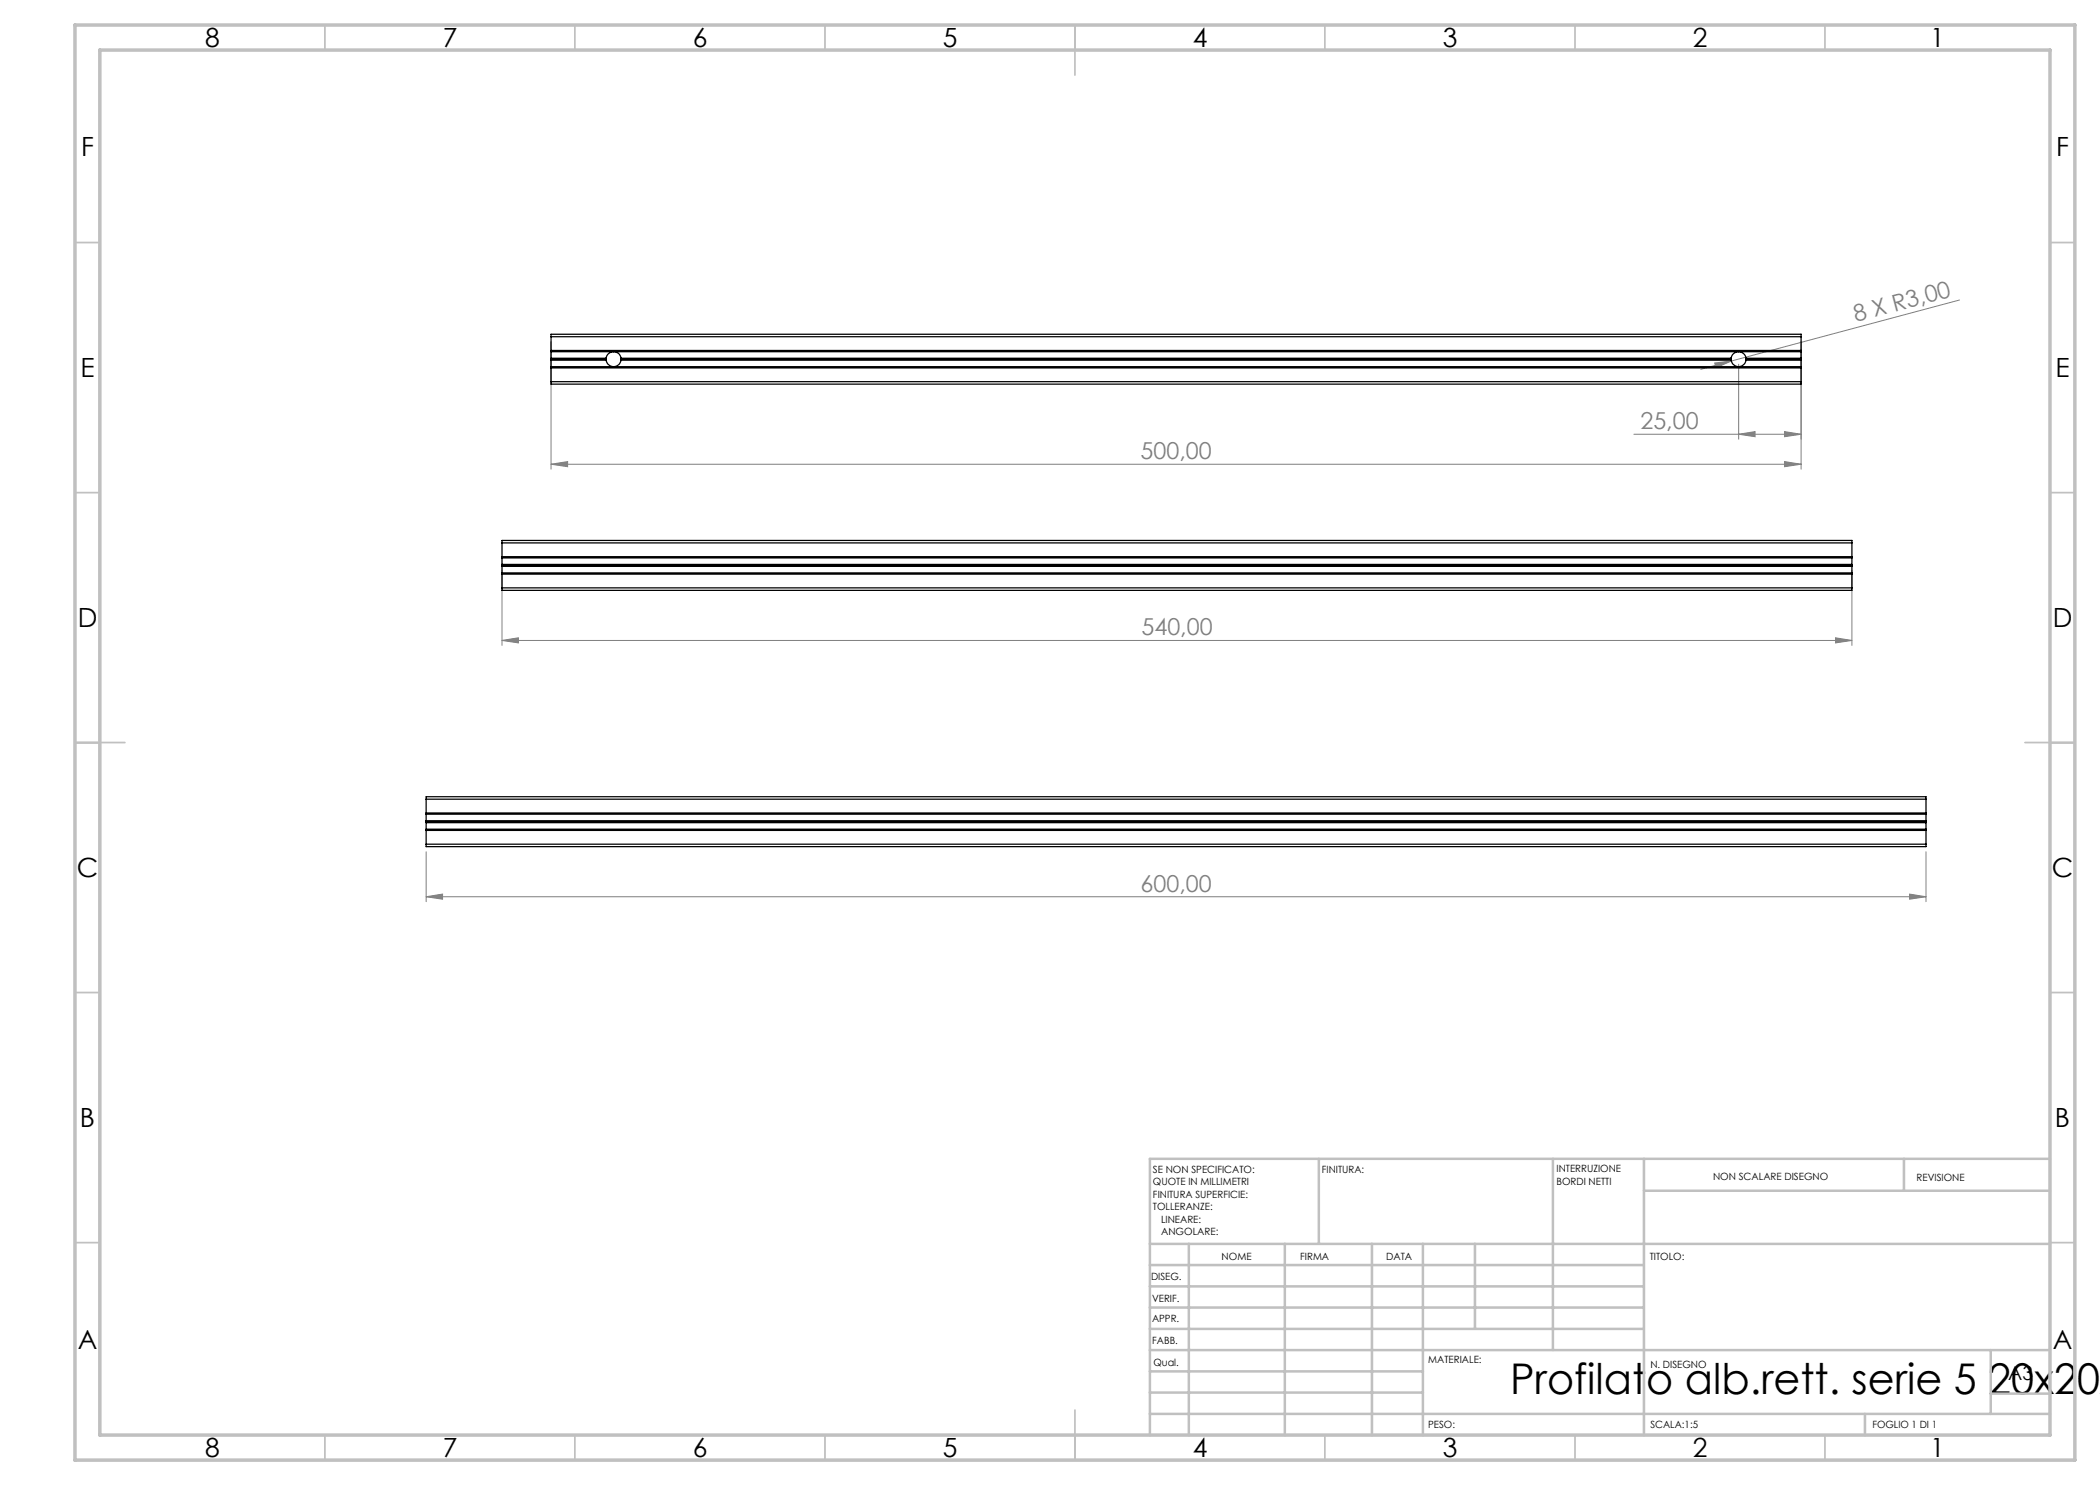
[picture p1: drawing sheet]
<svg xmlns="http://www.w3.org/2000/svg" width="420mm" height="297mm" viewBox="0 0 420 297" stroke-linecap="round" stroke-linejoin="round" font-family="sans-serif">
<g fill="none" stroke="#808080" stroke-width=".2">
<path d="M110.2 68.3v25.5M342.9 72.6l3.4-.4-3.1 1.4zM346.3 72.2l-6.2 1.7M347.7 72.8v15M360.2 68.3v25.5M391.9 60l-45.6 12.2M110.2 92.8l3.3-.5v1zM110.2 92.8h250M326.8 86.9h33.4M347.7 86.9l3.3-.6v1zM356.9 86.3l3.3 .6-3.3 .4zM356.9 92.3l3.3 .5-3.3 .5z"/>
<path d="M100.4 114.1v15M370.4 114.1v15M100.4 128.1l3.3-.5v1zM100.4 128.1h270M367.1 127.6l3.3 .5-3.3 .5zM85.2 179.3l3.3-.5v1zM85.2 170.4v9.9M85.2 179.3h300M381.9 178.8l3.3 .5-3.3 .5zM385.2 170.4v9.9"/>
</g>
<g fill="none" stroke="#c0c0c0" stroke-width=".35">
<path d="M65 5v5M115 5v5M165 5v5M215 5v10M265 5v5M315 5v5M365 5v5M15 48.5h5M410 48.5h5M15 98.5h5M410 98.5h5M15 148.5h10"/>
<path d="M405 148.5h10M15 198.5h5M410 198.5h5M15 248.5h5M410 248.5h5M65 287v5M115 287v5M165 287v5M215 282v10M265 287v5M315 287v5M365 287v5"/>
</g>
<g fill="none" stroke="#c0c0c0" stroke-width=".5">
<path d="M263.8 231.8v17M310.6 231.8v38.2M328.8 231.8v55.2M328.8 238.2h81.2M380.8 231.8v6.4M410 231.8h-180v55.2M230 248.8h180M230 257.3h98.8M230 253h98.8M237.8 248.8v38.2M257 248.8v38.2M274.4 248.8v38.2"/>
<path d="M284.6 248.8v38.2M295 248.8v17M230 265.8h98.8M230 261.5h98.8M230 278.5h54.6M230 274.3h54.6M230 270h180M398.1 270v12.8M398.1 278.7h11.9M230 282.8h180M373 282.8v4.2"/>
</g>
<path d="M15 5h400v287h-400zM20 10h390v277h-390z" fill="none" stroke="#c0c0c0" stroke-width=".7"/>
<g fill="#808080">
<path d="M342.9 72.6l3.4-.4-3.1 1.4z"/>
<path d="M356.9 86.3l3.3 .6-3.3 .4zM347.7 86.9l3.3-.6v1z"/>
<path d="M356.9 92.3l3.3 .5-3.3 .5zM110.2 92.8l3.3-.5v1z"/>
<path d="M100.4 128.1l3.3-.5v1zM367.1 127.6l3.3 .5-3.3 .5zM85.2 179.3l3.3-.5v1zM381.9 178.8l3.3 .5-3.3 .5z"/>
</g>
<g fill="none" stroke="#000" stroke-width=".25">
<path d="M110.2 73.3v.3M110.2 70.1v.2M110.2 67.3v-.5h250v.5M110.2 76.3v.5h250v-.5M110.2 76.3h250M110.2 67.3v2.8M110.2 70.3v3M110.2 73.6v2.7M110.2 73.6h250M110.2 73.3h250M110.2 70.3h250M110.2 70.1h250"/>
<path d="M110.2 67.3h250M110.2 71.6h11M110.2 71.8h11M110.2 72h11M121.2 71.6a1.51 1.51 0 0 1 1.5-1.3 1.51 1.51 0 0 1 1.5 1.3M121.2 72a1.51 1.51 0 0 0 1.5 1.3 1.51 1.51 0 0 0 1.5-1.3M121.2 71.8v.2M121.2 71.6v.2M124.2 71.8v.2M124.2 71.6v.2M124.2 71.6h222M124.2 71.8h222"/>
<path d="M124.2 72h222M346.2 71.6a1.51 1.51 0 0 1 1.5-1.3 1.51 1.51 0 0 1 1.5 1.3M346.2 72a1.51 1.51 0 0 0 1.5 1.3 1.51 1.51 0 0 0 1.5-1.3M346.2 71.8v.2M346.2 71.6v.2M349.2 71.6v.2M349.2 71.8v.2M349.2 71.6h11M349.2 71.8h11M349.2 72h11M360.2 73.3v.3M360.2 70.1v.2"/>
<path d="M360.2 67.3v2.8M360.2 70.3v3M360.2 73.6v2.7M100.4 114.6v.2M100.4 108.6v-.5h270v.5M100.4 111.3v.3M100.4 117.6v.5h270v-.5M100.4 111.3h270M100.4 108.6v2.7M100.4 111.6v3M100.4 114.8v2.8M100.4 108.6h270"/>
<path d="M100.4 114.8h270M100.4 114.6h270M100.4 117.6h270M100.4 111.6h270M100.4 112.9h270M100.4 113.3h270M100.4 113.1h270M370.4 114.6v.2M370.4 111.3v.3M370.4 108.6v2.7M370.4 111.6v3M370.4 114.8v2.8"/>
<path d="M85.2 159.8v-.5h300v.5M85.2 159.8v2.8M85.2 159.8h300M385.2 159.8v2.8M85.2 165.8v.3M85.2 162.6v.2M85.2 168.8v.5h300v-.5M85.2 162.6h300M85.2 162.8v3M85.2 166.1v2.7M85.2 166.1h300M85.2 165.8h300"/>
<path d="M85.2 168.8h300M85.2 162.8h300M85.2 164.1h300M85.2 164.5h300M85.2 164.4h300M385.2 165.8v.3M385.2 162.6v.2M385.2 162.8v3M385.2 166.1v2.7"/>
</g>
<text font-size="8.5" x="302" y="278.7">Profilato alb.rett. serie 5 20x20x</text>
<g font-size="5.3">
<text x="41" y="9.5">8</text>
<text x="88.5" y="9.5">7</text>
<text x="138.5" y="9.5">6</text>
<text x="188.5" y="9.5">5</text>
<text x="238.5" y="9.5">4</text>
<text x="288.5" y="9.5">3</text>
<text x="338.5" y="9.5">2</text>
<text x="386" y="9.5">1</text>
<text x="16.2" y="31.2">F</text>
<text x="411.2" y="31.2">F</text>
<text x="16.1" y="75.5">E</text>
<text x="411.1" y="75.5">E</text>
<text x="15.5" y="125.5">D</text>
<text x="410.5" y="125.5">D</text>
<text x="15.4" y="175.5">C</text>
<text x="410.4" y="175.5">C</text>
<text x="16" y="225.5">B</text>
<text x="411" y="225.5">B</text>
<text x="15.5" y="269.7">A</text>
<text x="410.5" y="269.7">A</text>
<text x="41" y="291.5">8</text>
<text x="88.5" y="291.5">7</text>
<text x="138.5" y="291.5">6</text>
<text x="188.5" y="291.5">5</text>
<text x="238.5" y="291.5">4</text>
<text x="288.5" y="291.5">3</text>
<text x="338.5" y="291.5">2</text>
<text x="386" y="291.5">1</text>
</g>
<g font-size="4.7" fill="#808080">
<text x="371.2" y="64.5" transform="rotate(-15 371.2 64.5)">8 X R3,00</text>
<text x="328.1" y="85.8">25,00</text>
<text x="228.1" y="91.8">500,00</text>
<text x="228.3" y="127">540,00</text>
<text x="228.1" y="178.3">600,00</text>
</g>
<text font-size="3.9" x="401.6" y="276">A3</text>
<g font-size="2">
<text x="230.6" y="234.6">SE NON SPECIFICATO:</text>
<text x="230.6" y="237.1">QUOTE IN MILLIMETRI</text>
<text x="230.6" y="239.6">FINITURA SUPERFICIE:</text>
<text x="264.4" y="234.6">FINITURA:</text>
<text x="311.3" y="234.5">INTERRUZIONE</text>
<text x="311.3" y="237">BORDI NETTI</text>
<text x="342.6" y="236">NON SCALARE DISEGNO</text>
<text x="383.3" y="236.2">REVISIONE</text>
<text x="230.6" y="242.1">TOLLERANZE:</text>
<text x="232.2" y="244.6">LINEARE:</text>
<text x="232.2" y="247.1">ANGOLARE:</text>
<text x="244.3" y="252">NOME</text>
<text x="260" y="251.9">FIRMA</text>
<text x="277.2" y="251.9">DATA</text>
<text x="330" y="251.9">TITOLO:</text>
<text x="230.2" y="256.1">DISEG.</text>
<text x="230.4" y="260.3">VERIF.</text>
<text x="230.4" y="264.4">APPR.</text>
<text x="230.5" y="268.8">FABB.</text>
<text x="230.7" y="273.1">Qual.</text>
<text x="285.7" y="272.5">MATERIALE:</text>
<text x="330.1" y="273.6">N. DISEGNO</text>
<text x="285.6" y="285.5">PESO:</text>
<text x="330.1" y="285.6">SCALA:1:5</text>
<text x="374.5" y="285.6">FOGLIO 1 DI 1</text>
</g>
</svg>
